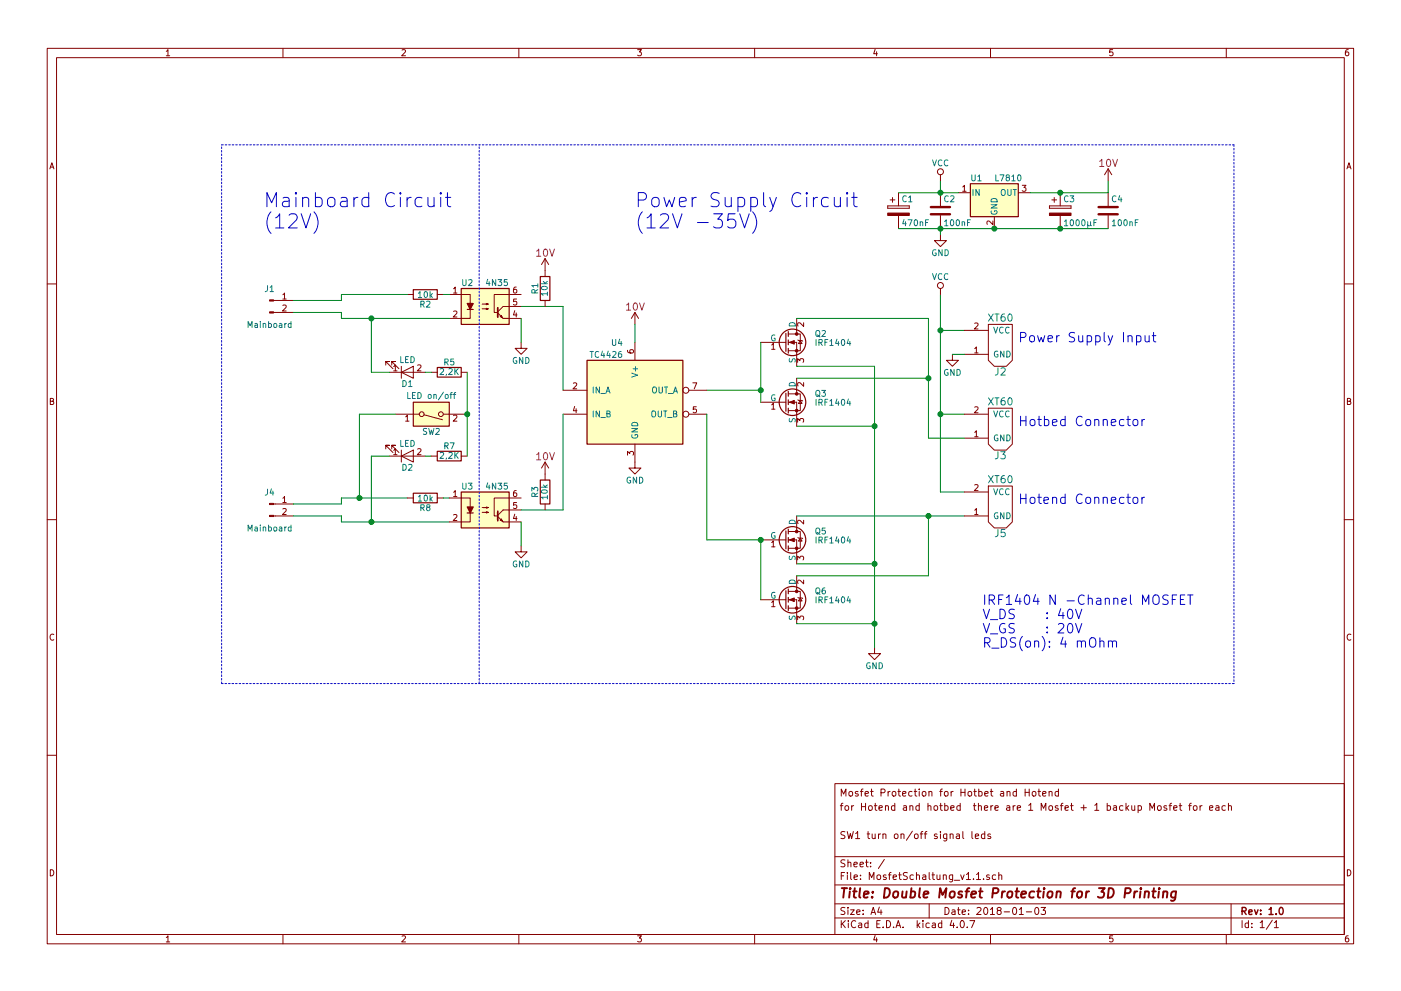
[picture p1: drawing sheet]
EESchema Schematic File Version 2
LIBS:power
LIBS:device
LIBS:switches
LIBS:relays
LIBS:motors
LIBS:transistors
LIBS:conn
LIBS:linear
LIBS:regul
LIBS:74xx
LIBS:cmos4000
LIBS:adc-dac
LIBS:memory
LIBS:xilinx
LIBS:microcontrollers
LIBS:dsp
LIBS:microchip
LIBS:analog_switches
LIBS:motorola
LIBS:texas
LIBS:intel
LIBS:audio
LIBS:interface
LIBS:digital-audio
LIBS:philips
LIBS:display
LIBS:cypress
LIBS:siliconi
LIBS:opto
LIBS:atmel
LIBS:contrib
LIBS:valves
LIBS:xt60
LIBS:MosfetSchaltung_v1.1-cache
EELAYER 25 0
EELAYER END
$Descr A4 11693 8268
encoding utf-8
Sheet 1 1
Title "Double Mosfet Protection for 3D Printing"
Date "2018-01-03"
Rev "1.0"
Comp ""
Comment1 "SW1 turn on/off signal leds "
Comment2 ""
Comment3 "for Hotend and hotbed  there are 1 Mosfet + 1 backup Mosfet for each"
Comment4 "Mosfet Protection for Hotbet and Hotend"
$EndDescr
$Comp
L Conn_01x02_Male J1
U 1 1
P 2250 2500
F 0 "J1" H 2250 2600 50  0000 C CNN
F 1 "Mainboard" H 2250 2300 50  0000 C CNN
F 2 "" H 2250 2500 50  0001 C CNN
F 3 "" H 2250 2500 50  0001 C CNN
	1    2250 2500
	1    0    0    -1  
$EndComp
$Comp
L 4N27 U2
U 1 1
P 4050 2550
F 0 "U2" H 3850 2750 50  0000 L CNN
F 1 "4N35" H 4050 2750 50  0000 L CNN
F 2 "Housings_DIP:DIP-6_W7.62mm" H 3850 2350 50  0001 L CIN
F 3 "" H 4050 2550 50  0001 L CNN
	1    4050 2550
	1    0    0    -1  
$EndComp
$Comp
L R R2
U 1 1
P 3550 2450
F 0 "R2" V 3630 2450 50  0000 C CNN
F 1 "10k" V 3550 2450 50  0000 C CNN
F 2 "" V 3480 2450 50  0001 C CNN
F 3 "" H 3550 2450 50  0001 C CNN
	1    3550 2450
	0    1    1    0   
$EndComp
$Comp
L BUZ11 Q2
U 1 1
P 6550 2850
F 0 "Q2" H 6800 2925 50  0000 L CNN
F 1 "IRF1404" H 6800 2850 50  0000 L CNN
F 2 "TO_SOT_Packages_THT:TO-220_Vertical" H 6800 2775 50  0001 L CIN
F 3 "" H 6550 2850 50  0001 L CNN
	1    6550 2850
	1    0    0    -1  
$EndComp
$Comp
L GND #PWR11
U 1 1
P 7950 2950
F 0 "#PWR11" H 7950 2700 50  0001 C CNN
F 1 "GND" H 7950 2800 50  0000 C CNN
F 2 "" H 7950 2950 50  0001 C CNN
F 3 "" H 7950 2950 50  0001 C CNN
	1    7950 2950
	1    0    0    -1  
$EndComp
$Comp
L Conn_01x02_Male J4
U 1 1
P 2250 4200
F 0 "J4" H 2250 4300 50  0000 C CNN
F 1 "Mainboard" H 2250 4000 50  0000 C CNN
F 2 "" H 2250 4200 50  0001 C CNN
F 3 "" H 2250 4200 50  0001 C CNN
	1    2250 4200
	1    0    0    -1  
$EndComp
$Comp
L 4N27 U3
U 1 1
P 4050 4250
F 0 "U3" H 3850 4450 50  0000 L CNN
F 1 "4N35" H 4050 4450 50  0000 L CNN
F 2 "Housings_DIP:DIP-6_W7.62mm" H 3850 4050 50  0001 L CIN
F 3 "" H 4050 4250 50  0001 L CNN
	1    4050 4250
	1    0    0    -1  
$EndComp
$Comp
L SW_DIP_x01 SW2
U 1 1
P 3600 3450
F 0 "SW2" H 3600 3600 50  0000 C CNN
F 1 "LED on/off" H 3600 3300 50  0000 C CNN
F 2 "" H 3600 3450 50  0001 C CNN
F 3 "" H 3600 3450 50  0001 C CNN
	1    3600 3450
	1    0    0    1   
$EndComp
$Comp
L LED D2
U 1 1
P 3400 3800
F 0 "D2" H 3400 3900 50  0000 C CNN
F 1 "LED" H 3400 3700 50  0000 C CNN
F 2 "" H 3400 3800 50  0001 C CNN
F 3 "" H 3400 3800 50  0001 C CNN
	1    3400 3800
	1    0    0    1   
$EndComp
$Comp
L R R7
U 1 1
P 3750 3800
F 0 "R7" V 3830 3800 50  0000 C CNN
F 1 "2,2K" V 3750 3800 50  0000 C CNN
F 2 "" V 3680 3800 50  0001 C CNN
F 3 "" H 3750 3800 50  0001 C CNN
	1    3750 3800
	0    1    -1   0   
$EndComp
$Comp
L BUZ11 Q6
U 1 1
P 6550 5000
F 0 "Q6" H 6800 5075 50  0000 L CNN
F 1 "IRF1404" H 6800 5000 50  0000 L CNN
F 2 "TO_SOT_Packages_THT:TO-220_Vertical" H 6800 4925 50  0001 L CIN
F 3 "" H 6550 5000 50  0001 L CNN
	1    6550 5000
	1    0    0    -1  
$EndComp
$Comp
L BUZ11 Q5
U 1 1
P 6550 4500
F 0 "Q5" H 6800 4575 50  0000 L CNN
F 1 "IRF1404" H 6800 4500 50  0000 L CNN
F 2 "TO_SOT_Packages_THT:TO-220_Vertical" H 6800 4425 50  0001 L CIN
F 3 "" H 6550 4500 50  0001 L CNN
	1    6550 4500
	1    0    0    -1  
$EndComp
$Comp
L GND #PWR2
U 1 1
P 4350 4550
F 0 "#PWR2" H 4350 4300 50  0001 C CNN
F 1 "GND" H 4350 4400 50  0000 C CNN
F 2 "" H 4350 4550 50  0001 C CNN
F 3 "" H 4350 4550 50  0001 C CNN
	1    4350 4550
	1    0    0    -1  
$EndComp
$Comp
L LED D1
U 1 1
P 3400 3100
F 0 "D1" H 3400 3200 50  0000 C CNN
F 1 "LED" H 3400 3000 50  0000 C CNN
F 2 "" H 3400 3100 50  0001 C CNN
F 3 "" H 3400 3100 50  0001 C CNN
	1    3400 3100
	1    0    0    1   
$EndComp
$Comp
L R R5
U 1 1
P 3750 3100
F 0 "R5" V 3830 3100 50  0000 C CNN
F 1 "2,2K" V 3750 3100 50  0000 C CNN
F 2 "" V 3680 3100 50  0001 C CNN
F 3 "" H 3750 3100 50  0001 C CNN
	1    3750 3100
	0    1    -1   0   
$EndComp
$Comp
L R R8
U 1 1
P 3550 4150
F 0 "R8" V 3630 4150 50  0000 C CNN
F 1 "10k" V 3550 4150 50  0000 C CNN
F 2 "" V 3480 4150 50  0001 C CNN
F 3 "" H 3550 4150 50  0001 C CNN
	1    3550 4150
	0    1    1    0   
$EndComp
$Comp
L GND #PWR7
U 1 1
P 7300 5400
F 0 "#PWR7" H 7300 5150 50  0001 C CNN
F 1 "GND" H 7300 5250 50  0000 C CNN
F 2 "" H 7300 5400 50  0001 C CNN
F 3 "" H 7300 5400 50  0001 C CNN
	1    7300 5400
	1    0    0    -1  
$EndComp
Text Notes 2200 1900 0    118  ~ 0
Mainboard Circuit\n(12V)
Text Notes 5300 1900 0    118  ~ 0
Power Supply Circuit\n(12V -35V)
Text Notes 8500 2850 0    79   ~ 0
Power Supply Input
Text Notes 8500 3550 0    79   ~ 0
Hotbed Connector
Text Notes 8500 4200 0    79   ~ 0
Hotend Connector
Text Notes 8200 5400 0    79   ~ 0
IRF1404 N -Channel MOSFET\nV_DS    : 40V\nV_GS    : 20V\nR_DS(on): 4 mOhm
$Comp
L L7812 U1
U 1 1
P 8300 1600
F 0 "U1" H 8150 1725 50  0000 C CNN
F 1 "L7810" H 8300 1725 50  0000 L CNN
F 2 "" H 8325 1450 50  0001 L CIN
F 3 "" H 8300 1550 50  0001 C CNN
	1    8300 1600
	1    0    0    -1  
$EndComp
$Comp
L GND #PWR9
U 1 1
P 7850 1950
F 0 "#PWR9" H 7850 1700 50  0001 C CNN
F 1 "GND" H 7850 1800 50  0000 C CNN
F 2 "" H 7850 1950 50  0001 C CNN
F 3 "" H 7850 1950 50  0001 C CNN
	1    7850 1950
	1    0    0    -1  
$EndComp
$Comp
L C C2
U 1 1
P 7850 1750
F 0 "C2" H 7875 1850 50  0000 L CNN
F 1 "100nF" H 7875 1650 50  0000 L CNN
F 2 "" H 7888 1600 50  0001 C CNN
F 3 "" H 7850 1750 50  0001 C CNN
	1    7850 1750
	1    0    0    -1  
$EndComp
$Comp
L C C4
U 1 1
P 9250 1750
F 0 "C4" H 9275 1850 50  0000 L CNN
F 1 "100nF" H 9275 1650 50  0000 L CNN
F 2 "" H 9288 1600 50  0001 C CNN
F 3 "" H 9250 1750 50  0001 C CNN
	1    9250 1750
	1    0    0    -1  
$EndComp
$Comp
L CP C1
U 1 1
P 7500 1750
F 0 "C1" H 7525 1850 50  0000 L CNN
F 1 "470nF" H 7525 1650 50  0000 L CNN
F 2 "" H 7538 1600 50  0001 C CNN
F 3 "" H 7500 1750 50  0001 C CNN
	1    7500 1750
	1    0    0    -1  
$EndComp
$Comp
L CP C3
U 1 1
P 8850 1750
F 0 "C3" H 8875 1850 50  0000 L CNN
F 1 "1000µF" H 8875 1650 50  0000 L CNN
F 2 "" H 8888 1600 50  0001 C CNN
F 3 "" H 8850 1750 50  0001 C CNN
	1    8850 1750
	1    0    0    -1  
$EndComp
$Comp
L GND #PWR1
U 1 1
P 4350 2850
F 0 "#PWR1" H 4350 2600 50  0001 C CNN
F 1 "GND" H 4350 2700 50  0000 C CNN
F 2 "" H 4350 2850 50  0001 C CNN
F 3 "" H 4350 2850 50  0001 C CNN
	1    4350 2850
	1    0    0    -1  
$EndComp
Wire Wire Line
	6650 3050 7300 3050
Wire Wire Line
	6650 3550 7300 3550
Wire Wire Line
	7750 3150 6650 3150
Wire Wire Line
	6650 2650 7750 2650
Wire Wire Line
	7300 3050 7300 3550
Wire Wire Line
	7300 4700 7300 5200
Wire Wire Line
	7300 5200 7300 5350
Wire Wire Line
	7300 5350 7300 5400
Connection ~ 7300 3550
Connection ~ 7750 3150
Wire Wire Line
	7750 2650 7750 3150
Wire Wire Line
	7750 3150 7750 3650
Wire Wire Line
	7850 3450 8050 3450
Wire Wire Line
	7850 2450 7850 2750
Wire Wire Line
	7850 2750 7850 3450
Wire Wire Line
	7850 3450 7850 4100
Wire Wire Line
	7850 2750 8050 2750
Connection ~ 7850 2750
Wire Wire Line
	7300 4700 6650 4700
Wire Wire Line
	7300 5200 6650 5200
Wire Wire Line
	3600 3100 3550 3100
Wire Wire Line
	3900 3100 3900 3450
Wire Wire Line
	3900 3450 3900 3800
Connection ~ 3900 3450
Wire Wire Line
	2850 2450 3400 2450
Wire Wire Line
	2450 2500 2850 2500
Wire Wire Line
	2850 2500 2850 2450
Wire Wire Line
	2850 2650 3100 2650
Wire Wire Line
	3100 2650 3750 2650
Wire Wire Line
	2850 2650 2850 2600
Wire Wire Line
	2850 2600 2450 2600
Wire Wire Line
	2450 4200 2850 4200
Wire Wire Line
	2850 4200 2850 4150
Wire Wire Line
	2850 4350 3100 4350
Wire Wire Line
	3100 4350 3750 4350
Wire Wire Line
	2850 4350 2850 4300
Wire Wire Line
	2850 4300 2450 4300
Wire Wire Line
	3750 4150 3700 4150
Wire Wire Line
	2850 4150 3000 4150
Wire Wire Line
	3000 4150 3400 4150
Wire Wire Line
	3750 2450 3700 2450
Connection ~ 7300 4700
Wire Wire Line
	7850 4100 8050 4100
Connection ~ 7850 3450
Wire Wire Line
	6650 4300 7750 4300
Wire Wire Line
	7750 4300 8050 4300
Wire Wire Line
	7750 4300 7750 4800
Wire Wire Line
	7750 4800 6650 4800
Connection ~ 7750 4300
Connection ~ 7300 5200
Wire Wire Line
	3600 3800 3550 3800
Wire Wire Line
	3250 3100 3100 3100
Wire Wire Line
	3250 3800 3100 3800
Wire Wire Line
	3300 3450 3000 3450
Wire Wire Line
	4350 4350 4350 4550
Connection ~ 8850 1600
Connection ~ 8850 1900
Connection ~ 8300 1900
Wire Wire Line
	7500 1600 7850 1600
Wire Wire Line
	7850 1600 8000 1600
Connection ~ 7850 1600
Wire Wire Line
	7500 1900 7850 1900
Wire Wire Line
	7850 1900 8300 1900
Wire Wire Line
	8300 1900 8850 1900
Wire Wire Line
	8850 1900 9250 1900
Connection ~ 7850 1900
Wire Wire Line
	7850 1900 7850 1950
Wire Wire Line
	7850 1500 7850 1600
Wire Wire Line
	4350 2650 4350 2850
$Comp
L XT60 J2
U 1 1
P 8350 2850
F 0 "J2" H 8350 3100 60  0000 C CNN
F 1 "XT60" H 8350 2650 60  0000 C CNN
F 2 "" H 8350 2850 60  0001 C CNN
F 3 "" H 8350 2850 60  0001 C CNN
	1    8350 2850
	1    0    0    1   
$EndComp
$Comp
L XT60 J3
U 1 1
P 8350 3550
F 0 "J3" H 8350 3800 60  0000 C CNN
F 1 "XT60" H 8350 3350 60  0000 C CNN
F 2 "" H 8350 3550 60  0001 C CNN
F 3 "" H 8350 3550 60  0001 C CNN
	1    8350 3550
	1    0    0    1   
$EndComp
$Comp
L XT60 J5
U 1 1
P 8350 4200
F 0 "J5" H 8350 4450 60  0000 C CNN
F 1 "XT60" H 8350 4000 60  0000 C CNN
F 2 "" H 8350 4200 60  0001 C CNN
F 3 "" H 8350 4200 60  0001 C CNN
	1    8350 4200
	1    0    0    1   
$EndComp
Wire Wire Line
	3100 3100 3100 2650
Connection ~ 3100 2650
Wire Wire Line
	3000 3450 3000 4150
Connection ~ 3000 4150
Wire Wire Line
	3100 3800 3100 4350
Connection ~ 3100 4350
Wire Wire Line
	6350 4500 6350 5000
Connection ~ 6350 4500
Wire Wire Line
	8050 2950 7950 2950
Wire Wire Line
	7750 3650 8050 3650
Wire Notes Line
	1850 1200 10300 1200
Wire Notes Line
	10300 1200 10300 5700
Wire Notes Line
	10300 5700 1850 5700
Wire Notes Line
	4000 5700 4000 1200
Wire Notes Line
	1850 5700 1850 1200
$Comp
L +12V #PWR12
U 1 1
P 9250 1500
F 0 "#PWR12" H 9250 1350 50  0001 C CNN
F 1 "+12V" H 9250 1640 50  0001 C CNN
F 2 "" H 9250 1500 50  0001 C CNN
F 3 "" H 9250 1500 50  0001 C CNN
F 4 "10V" H 9250 1650 60  0000 C CNN "meins"
	1    9250 1500
	1    0    0    -1  
$EndComp
$Comp
L VCC #PWR8
U 1 1
P 7850 1500
F 0 "#PWR8" H 7850 1350 50  0001 C CNN
F 1 "VCC" H 7850 1650 50  0000 C CNN
F 2 "" H 7850 1500 50  0001 C CNN
F 3 "" H 7850 1500 50  0001 C CNN
	1    7850 1500
	1    0    0    -1  
$EndComp
Wire Wire Line
	9250 1600 9250 1500
$Comp
L VCC #PWR10
U 1 1
P 7850 2450
F 0 "#PWR10" H 7850 2300 50  0001 C CNN
F 1 "VCC" H 7850 2600 50  0000 C CNN
F 2 "" H 7850 2450 50  0001 C CNN
F 3 "" H 7850 2450 50  0001 C CNN
	1    7850 2450
	1    0    0    -1  
$EndComp
$Comp
L +12V #PWR5
U 1 1
P 5300 2700
F 0 "#PWR5" H 5300 2550 50  0001 C CNN
F 1 "+12V" H 5300 2840 50  0001 C CNN
F 2 "" H 5300 2700 50  0001 C CNN
F 3 "" H 5300 2700 50  0001 C CNN
F 4 "10V" H 5300 2850 60  0000 C CNN "meins"
	1    5300 2700
	1    0    0    -1  
$EndComp
Wire Wire Line
	8600 1600 8850 1600
Wire Wire Line
	8850 1600 9250 1600
$Comp
L MIC4426 U4
U 1 1
P 5300 3350
F 0 "U4" H 5200 3850 50  0000 R CNN
F 1 "TC4426" H 5200 3750 50  0000 R CNN
F 2 "" H 5300 3050 50  0001 C CNN
F 3 "" H 5300 3050 50  0001 C CNN
	1    5300 3350
	1    0    0    -1  
$EndComp
Wire Wire Line
	5300 2700 5300 2850
$Comp
L GND #PWR6
U 1 1
P 5300 3850
F 0 "#PWR6" H 5300 3600 50  0001 C CNN
F 1 "GND" H 5300 3700 50  0000 C CNN
F 2 "" H 5300 3850 50  0001 C CNN
F 3 "" H 5300 3850 50  0001 C CNN
	1    5300 3850
	1    0    0    -1  
$EndComp
Wire Wire Line
	4350 2550 4700 2550
Wire Wire Line
	4700 2550 4700 3250
Wire Wire Line
	4350 4250 4700 4250
Wire Wire Line
	4700 4250 4700 3450
Wire Wire Line
	5900 3250 6350 3250
Connection ~ 6350 3250
Wire Wire Line
	5900 3450 5900 4500
Wire Wire Line
	5900 4500 6350 4500
$Comp
L BUZ11 Q3
U 1 1
P 6550 3350
F 0 "Q3" H 6800 3425 50  0000 L CNN
F 1 "IRF1404" H 6800 3350 50  0000 L CNN
F 2 "TO_SOT_Packages_THT:TO-220_Vertical" H 6800 3275 50  0001 L CIN
F 3 "" H 6550 3350 50  0001 L CNN
	1    6550 3350
	1    0    0    -1  
$EndComp
Wire Wire Line
	6350 2850 6350 3250
Wire Wire Line
	6350 3250 6350 3350
Wire Wire Line
	7300 3750 7300 4700
Wire Wire Line
	7300 3550 7300 3750
$Comp
L R R1
U 1 1
P 4550 2400
F 0 "R1" V 4630 2400 50  0000 C CNN
F 1 "10k" V 4550 2400 50  0000 C CNN
F 2 "" V 4480 2400 50  0001 C CNN
F 3 "" H 4550 2400 50  0001 C CNN
	1    4550 2400
	-1   0    0    1   
$EndComp
$Comp
L +12V #PWR3
U 1 1
P 4550 2250
F 0 "#PWR3" H 4550 2100 50  0001 C CNN
F 1 "+12V" H 4550 2390 50  0001 C CNN
F 2 "" H 4550 2250 50  0001 C CNN
F 3 "" H 4550 2250 50  0001 C CNN
F 4 "10V" H 4550 2400 60  0000 C CNN "meins"
	1    4550 2250
	1    0    0    -1  
$EndComp
$Comp
L R R3
U 1 1
P 4550 4100
F 0 "R3" V 4630 4100 50  0000 C CNN
F 1 "10k" V 4550 4100 50  0000 C CNN
F 2 "" V 4480 4100 50  0001 C CNN
F 3 "" H 4550 4100 50  0001 C CNN
	1    4550 4100
	-1   0    0    1   
$EndComp
$Comp
L +12V #PWR4
U 1 1
P 4550 3950
F 0 "#PWR4" H 4550 3800 50  0001 C CNN
F 1 "+12V" H 4550 4090 50  0001 C CNN
F 2 "" H 4550 3950 50  0001 C CNN
F 3 "" H 4550 3950 50  0001 C CNN
F 4 "10V" H 4550 4100 60  0000 C CNN "meins"
	1    4550 3950
	1    0    0    -1  
$EndComp
$EndSCHEMATC
